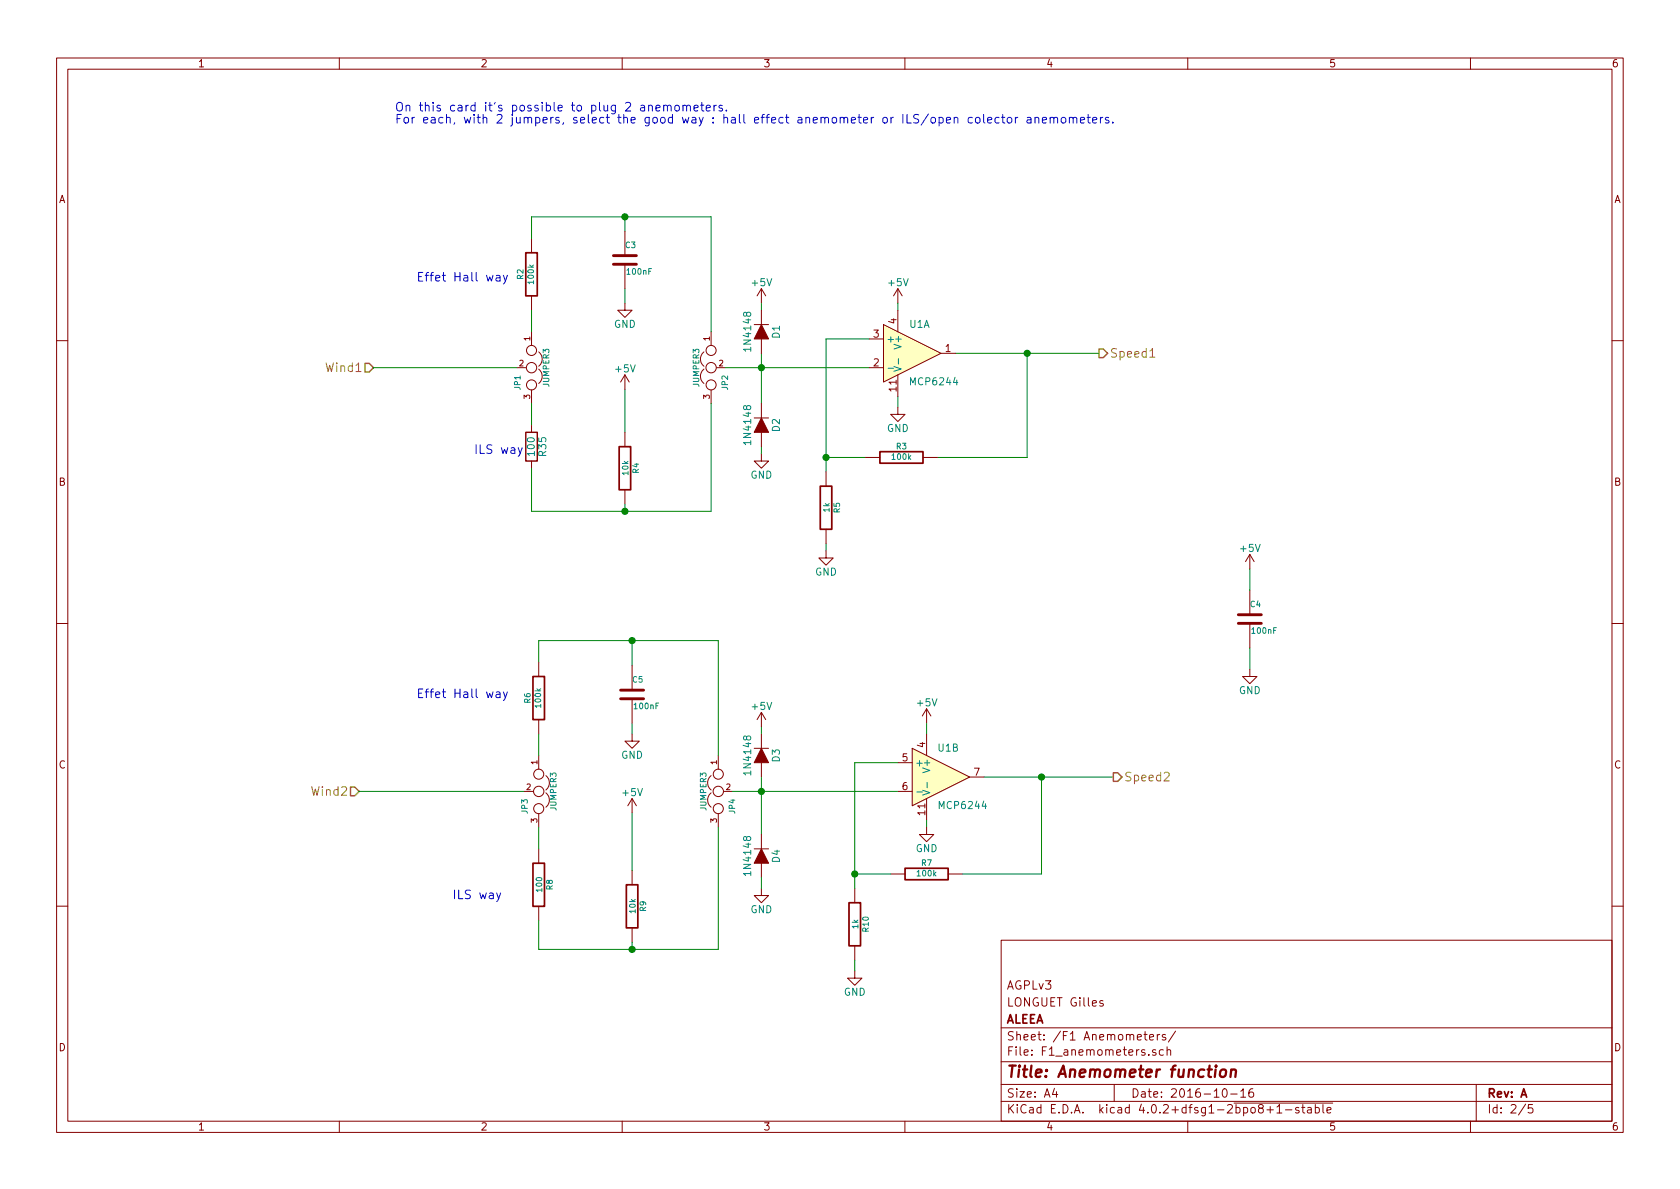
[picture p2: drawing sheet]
EESchema Schematic File Version 2
LIBS:shield-rescue
LIBS:power
LIBS:device
LIBS:transistors
LIBS:conn
LIBS:linear
LIBS:regul
LIBS:74xx
LIBS:cmos4000
LIBS:adc-dac
LIBS:memory
LIBS:xilinx
LIBS:microcontrollers
LIBS:dsp
LIBS:microchip
LIBS:analog_switches
LIBS:motorola
LIBS:texas
LIBS:intel
LIBS:audio
LIBS:interface
LIBS:digital-audio
LIBS:philips
LIBS:display
LIBS:cypress
LIBS:siliconi
LIBS:opto
LIBS:atmel
LIBS:contrib
LIBS:valves
LIBS:shield-cache
EELAYER 25 0
EELAYER END
$Descr A4 11693 8268
encoding utf-8
Sheet 2 5
Title "Anemometer function"
Date "2016-10-16"
Rev "A"
Comp "ALEEA"
Comment1 "LONGUET Gilles"
Comment2 "AGPLv3"
Comment3 ""
Comment4 ""
$EndDescr
Text HLabel 2600 2550 0    60   Input ~ 0
Wind1
Text HLabel 2500 5500 0    60   Input ~ 0
Wind2
$Comp
L R-RESCUE-Windlogger R6
U 1 1
P 3750 4850
F 0 "R6" V 3830 4850 40  0000 C CNN
F 1 "100k" V 3757 4851 40  0000 C CNN
F 2 "Discret:R3-LARGE_PADS" V 3680 4850 30  0001 C CNN
F 3 "~" H 3750 4850 30  0000 C CNN
F 4 "0.125W" V 3750 4850 60  0001 C CNN "Puissance"
F 5 "1%" V 3750 4850 60  0001 C CNN "Tolérance"
	1    3750 4850
	-1   0    0    1   
$EndComp
Wire Wire Line
	2500 5500 3650 5500
Wire Wire Line
	6450 5025 6450 5100
Wire Wire Line
	6450 5700 6450 5750
Wire Wire Line
	6850 5400 7750 5400
$Comp
L R-RESCUE-Windlogger R10
U 1 1
P 5950 6425
F 0 "R10" V 6030 6425 40  0000 C CNN
F 1 "1k" V 5957 6426 40  0000 C CNN
F 2 "Discret:R3-LARGE_PADS" V 5880 6425 30  0001 C CNN
F 3 "~" H 5950 6425 30  0000 C CNN
F 4 "0.125W" V 5950 6425 60  0001 C CNN "Puissance"
F 5 "1%" V 5950 6425 60  0001 C CNN "Tolérance"
	1    5950 6425
	1    0    0    -1  
$EndComp
$Comp
L R-RESCUE-Windlogger R7
U 1 1
P 6450 6075
F 0 "R7" V 6530 6075 40  0000 C CNN
F 1 "100k" V 6457 6076 40  0000 C CNN
F 2 "Discret:R3-LARGE_PADS" V 6380 6075 30  0001 C CNN
F 3 "~" H 6450 6075 30  0000 C CNN
F 4 "0.125W" V 6450 6075 60  0001 C CNN "Puissance"
F 5 "1%" V 6450 6075 60  0001 C CNN "Tolérance"
	1    6450 6075
	0    -1   -1   0   
$EndComp
Wire Wire Line
	5950 5300 6250 5300
Wire Wire Line
	5950 5300 5950 6175
Wire Wire Line
	5950 6675 5950 6750
Wire Wire Line
	6200 6075 5950 6075
Connection ~ 5950 6075
Wire Wire Line
	6700 6075 7250 6075
Wire Wire Line
	7250 6075 7250 5400
Connection ~ 7250 5400
Text HLabel 7750 5400 2    60   Output ~ 0
Speed2
$Comp
L C-RESCUE-Windlogger C4
U 1 1
P 8700 4300
F 0 "C4" H 8700 4400 40  0000 L CNN
F 1 "100nF" H 8706 4215 40  0000 L CNN
F 2 "Capacitors_ThroughHole:C_Rect_L7_W2.5_P5" H 8738 4150 30  0001 C CNN
F 3 "~" H 8700 4300 60  0000 C CNN
F 4 "25V" H 8700 4300 60  0001 C CNN "Tension"
	1    8700 4300
	1    0    0    -1  
$EndComp
Wire Wire Line
	8700 3950 8700 4100
Wire Wire Line
	8700 4500 8700 4650
$Comp
L JUMPER3 JP1
U 1 1
P 3700 2550
F 0 "JP1" H 3750 2450 40  0000 L CNN
F 1 "JUMPER3" H 3700 2650 40  0000 C CNN
F 2 "Pin_Headers:Pin_Header_Straight_1x03" H 3700 2550 60  0001 C CNN
F 3 "~" H 3700 2550 60  0000 C CNN
	1    3700 2550
	0    1    1    0   
$EndComp
Connection ~ 7150 2450
Wire Wire Line
	7150 3175 7150 2450
Wire Wire Line
	6525 3175 7150 3175
Connection ~ 5750 3175
Wire Wire Line
	5750 3175 6025 3175
Wire Wire Line
	5750 3775 5750 3825
Wire Wire Line
	5750 2350 5750 3275
Wire Wire Line
	5750 2350 6050 2350
Wire Wire Line
	6650 2450 7650 2450
Wire Wire Line
	6250 2750 6250 2825
Wire Wire Line
	6250 2100 6250 2150
Wire Wire Line
	5300 3100 5300 3150
Wire Wire Line
	5300 2450 5300 2800
Wire Wire Line
	5300 2100 5300 2150
Wire Wire Line
	2600 2550 3600 2550
Text HLabel 7650 2450 2    60   Output ~ 0
Speed1
$Comp
L R-RESCUE-Windlogger R3
U 1 1
P 6275 3175
F 0 "R3" V 6355 3175 40  0000 C CNN
F 1 "100k" V 6282 3176 40  0000 C CNN
F 2 "Discret:R3-LARGE_PADS" V 6205 3175 30  0001 C CNN
F 3 "~" H 6275 3175 30  0000 C CNN
F 4 "0.125W" V 6275 3175 60  0001 C CNN "Puissance"
F 5 "1%" V 6275 3175 60  0001 C CNN "Tolérance"
	1    6275 3175
	0    -1   -1   0   
$EndComp
$Comp
L R-RESCUE-Windlogger R5
U 1 1
P 5750 3525
F 0 "R5" V 5830 3525 40  0000 C CNN
F 1 "1k" V 5757 3526 40  0000 C CNN
F 2 "Discret:R3-LARGE_PADS" V 5680 3525 30  0001 C CNN
F 3 "~" H 5750 3525 30  0000 C CNN
F 4 "0.125W" V 5750 3525 60  0001 C CNN "Puissance"
F 5 "1%" V 5750 3525 60  0001 C CNN "Tolérance"
	1    5750 3525
	1    0    0    -1  
$EndComp
$Comp
L C-RESCUE-Windlogger C3
U 1 1
P 4350 1800
F 0 "C3" H 4350 1900 40  0000 L CNN
F 1 "100nF" H 4356 1715 40  0000 L CNN
F 2 "Capacitors_ThroughHole:C_Rect_L7_W2.5_P5" H 4200 1700 30  0001 C CNN
F 3 "~" H 4350 1800 60  0000 C CNN
F 4 "25V" H 4350 1800 60  0001 C CNN "Tension"
	1    4350 1800
	1    0    0    -1  
$EndComp
$Comp
L R-RESCUE-Windlogger R2
U 1 1
P 3700 1900
F 0 "R2" V 3780 1900 40  0000 C CNN
F 1 "100k" V 3707 1901 40  0000 C CNN
F 2 "Discret:R3-LARGE_PADS" V 3630 1900 30  0001 C CNN
F 3 "~" H 3700 1900 30  0000 C CNN
F 4 "0.125W" V 3700 1900 60  0001 C CNN "Puissance"
F 5 "1%" V 3700 1900 60  0001 C CNN "Tolérance"
	1    3700 1900
	-1   0    0    1   
$EndComp
$Comp
L JUMPER3 JP2
U 1 1
P 4950 2550
F 0 "JP2" H 5000 2450 40  0000 L CNN
F 1 "JUMPER3" H 4950 2650 40  0000 C CNN
F 2 "Pin_Headers:Pin_Header_Straight_1x03" H 4950 2550 60  0001 C CNN
F 3 "~" H 4950 2550 60  0000 C CNN
	1    4950 2550
	0    -1   1    0   
$EndComp
Wire Wire Line
	3700 1500 4950 1500
$Comp
L R-RESCUE-Windlogger R4
U 1 1
P 4350 3250
F 0 "R4" V 4430 3250 40  0000 C CNN
F 1 "10k" V 4357 3251 40  0000 C CNN
F 2 "Discret:R3-LARGE_PADS" V 4280 3250 30  0001 C CNN
F 3 "~" H 4350 3250 30  0000 C CNN
F 4 "0.125W" V 4350 3250 60  0001 C CNN "Puissance"
F 5 "1%" V 4350 3250 60  0001 C CNN "Tolérance"
	1    4350 3250
	1    0    0    -1  
$EndComp
Wire Wire Line
	4350 2700 4350 3000
Wire Wire Line
	3700 3550 4950 3550
Wire Wire Line
	4950 1500 4950 2300
Wire Wire Line
	4950 3550 4950 2800
Wire Wire Line
	5050 2550 6050 2550
$Comp
L JUMPER3 JP3
U 1 1
P 3750 5500
F 0 "JP3" H 3800 5400 40  0000 L CNN
F 1 "JUMPER3" H 3750 5600 40  0000 C CNN
F 2 "Pin_Headers:Pin_Header_Straight_1x03" H 3750 5500 60  0001 C CNN
F 3 "~" H 3750 5500 60  0000 C CNN
	1    3750 5500
	0    1    1    0   
$EndComp
Wire Wire Line
	5300 5400 5300 5800
Wire Wire Line
	5300 5050 5300 5100
Wire Wire Line
	4400 5025 4400 5100
Wire Wire Line
	4400 4450 4400 4625
$Comp
L C-RESCUE-Windlogger C5
U 1 1
P 4400 4825
F 0 "C5" H 4400 4925 40  0000 L CNN
F 1 "100nF" H 4406 4740 40  0000 L CNN
F 2 "Capacitors_ThroughHole:C_Rect_L7_W2.5_P5" H 4438 4675 30  0001 C CNN
F 3 "~" H 4400 4825 60  0000 C CNN
F 4 "25V" H 4400 4825 60  0001 C CNN "Tension"
	1    4400 4825
	1    0    0    -1  
$EndComp
$Comp
L JUMPER3 JP4
U 1 1
P 5000 5500
F 0 "JP4" H 5050 5400 40  0000 L CNN
F 1 "JUMPER3" H 5000 5600 40  0000 C CNN
F 2 "Pin_Headers:Pin_Header_Straight_1x03" H 5000 5500 60  0001 C CNN
F 3 "~" H 5000 5500 60  0000 C CNN
	1    5000 5500
	0    -1   1    0   
$EndComp
Wire Wire Line
	3750 4450 5000 4450
Connection ~ 4400 4450
$Comp
L R-RESCUE-Windlogger R9
U 1 1
P 4400 6300
F 0 "R9" V 4480 6300 40  0000 C CNN
F 1 "10k" V 4407 6301 40  0000 C CNN
F 2 "Discret:R3-LARGE_PADS" V 4330 6300 30  0001 C CNN
F 3 "~" H 4400 6300 30  0000 C CNN
F 4 "0.125W" V 4400 6300 60  0001 C CNN "Puissance"
F 5 "1%" V 4400 6300 60  0001 C CNN "Tolérance"
	1    4400 6300
	1    0    0    -1  
$EndComp
Wire Wire Line
	4400 5650 4400 6050
Wire Wire Line
	3750 6600 5000 6600
Wire Wire Line
	5000 4450 5000 5250
Wire Wire Line
	5000 6600 5000 5750
Wire Wire Line
	5100 5500 6250 5500
Text Notes 2900 1950 0    60   ~ 0
Effet Hall way
Text Notes 3300 3150 0    60   ~ 0
ILS way
Text Notes 2900 4850 0    60   ~ 0
Effet Hall way
Text Notes 3150 6250 0    60   ~ 0
ILS way
Connection ~ 5300 2550
Wire Wire Line
	4350 3500 4350 3550
Connection ~ 4350 3550
Connection ~ 5300 5500
Wire Wire Line
	4400 6550 4400 6600
Connection ~ 4400 6600
Wire Wire Line
	4350 1600 4350 1500
Connection ~ 4350 1500
Wire Wire Line
	3700 1500 3700 1650
Wire Wire Line
	3700 2300 3700 2150
$Comp
L R-RESCUE-Windlogger R8
U 1 1
P 3750 6150
F 0 "R8" V 3830 6150 40  0000 C CNN
F 1 "100" V 3757 6151 40  0000 C CNN
F 2 "Discret:R3-LARGE_PADS" V 3680 6150 30  0001 C CNN
F 3 "~" H 3750 6150 30  0000 C CNN
	1    3750 6150
	1    0    0    -1  
$EndComp
Wire Wire Line
	3750 4450 3750 4600
Wire Wire Line
	3750 5250 3750 5100
Wire Wire Line
	3750 5900 3750 5750
Wire Wire Line
	3750 6400 3750 6600
Text Notes 2750 850  0    60   ~ 0
On this card it's possible to plug 2 anemometers.\nFor each, with 2 jumpers, select the good way : hall effect anemometer or ILS/open colector anemometers.
$Comp
L +5V #PWR018
U 1 1
P 6250 2100
F 0 "#PWR018" H 6250 1950 50  0001 C CNN
F 1 "+5V" H 6250 2240 50  0000 C CNN
F 2 "" H 6250 2100 50  0000 C CNN
F 3 "" H 6250 2100 50  0000 C CNN
	1    6250 2100
	1    0    0    -1  
$EndComp
$Comp
L +5V #PWR019
U 1 1
P 5300 2100
F 0 "#PWR019" H 5300 1950 50  0001 C CNN
F 1 "+5V" H 5300 2240 50  0000 C CNN
F 2 "" H 5300 2100 50  0000 C CNN
F 3 "" H 5300 2100 50  0000 C CNN
	1    5300 2100
	1    0    0    -1  
$EndComp
$Comp
L +5V #PWR020
U 1 1
P 8700 3950
F 0 "#PWR020" H 8700 3800 50  0001 C CNN
F 1 "+5V" H 8700 4090 50  0000 C CNN
F 2 "" H 8700 3950 50  0000 C CNN
F 3 "" H 8700 3950 50  0000 C CNN
	1    8700 3950
	1    0    0    -1  
$EndComp
$Comp
L +5V #PWR021
U 1 1
P 6450 5025
F 0 "#PWR021" H 6450 4875 50  0001 C CNN
F 1 "+5V" H 6450 5165 50  0000 C CNN
F 2 "" H 6450 5025 50  0000 C CNN
F 3 "" H 6450 5025 50  0000 C CNN
	1    6450 5025
	1    0    0    -1  
$EndComp
$Comp
L +5V #PWR022
U 1 1
P 5300 5050
F 0 "#PWR022" H 5300 4900 50  0001 C CNN
F 1 "+5V" H 5300 5190 50  0000 C CNN
F 2 "" H 5300 5050 50  0000 C CNN
F 3 "" H 5300 5050 50  0000 C CNN
	1    5300 5050
	1    0    0    -1  
$EndComp
$Comp
L +5V #PWR023
U 1 1
P 4350 2700
F 0 "#PWR023" H 4350 2550 50  0001 C CNN
F 1 "+5V" H 4350 2840 50  0000 C CNN
F 2 "" H 4350 2700 50  0000 C CNN
F 3 "" H 4350 2700 50  0000 C CNN
	1    4350 2700
	1    0    0    -1  
$EndComp
$Comp
L +5V #PWR024
U 1 1
P 4400 5650
F 0 "#PWR024" H 4400 5500 50  0001 C CNN
F 1 "+5V" H 4400 5790 50  0000 C CNN
F 2 "" H 4400 5650 50  0000 C CNN
F 3 "" H 4400 5650 50  0000 C CNN
	1    4400 5650
	1    0    0    -1  
$EndComp
$Comp
L GND #PWR025
U 1 1
P 4350 2100
F 0 "#PWR025" H 4350 1850 50  0001 C CNN
F 1 "GND" H 4350 1950 50  0000 C CNN
F 2 "" H 4350 2100 50  0000 C CNN
F 3 "" H 4350 2100 50  0000 C CNN
	1    4350 2100
	1    0    0    -1  
$EndComp
Wire Wire Line
	4350 2100 4350 2000
$Comp
L GND #PWR026
U 1 1
P 5300 3150
F 0 "#PWR026" H 5300 2900 50  0001 C CNN
F 1 "GND" H 5300 3000 50  0000 C CNN
F 2 "" H 5300 3150 50  0000 C CNN
F 3 "" H 5300 3150 50  0000 C CNN
	1    5300 3150
	1    0    0    -1  
$EndComp
$Comp
L D D2
U 1 1
P 5300 2950
F 0 "D2" H 5300 3050 50  0000 C CNN
F 1 "1N4148" H 5300 2850 50  0000 C CNN
F 2 "Discret:DO-35" H 5300 2950 50  0001 C CNN
F 3 "" H 5300 2950 50  0000 C CNN
	1    5300 2950
	0    1    1    0   
$EndComp
$Comp
L D D1
U 1 1
P 5300 2300
F 0 "D1" H 5300 2400 50  0000 C CNN
F 1 "1N4148" H 5300 2200 50  0000 C CNN
F 2 "Discret:DO-35" H 5300 2300 50  0001 C CNN
F 3 "" H 5300 2300 50  0000 C CNN
	1    5300 2300
	0    1    1    0   
$EndComp
$Comp
L GND #PWR027
U 1 1
P 6250 2825
F 0 "#PWR027" H 6250 2575 50  0001 C CNN
F 1 "GND" H 6250 2675 50  0000 C CNN
F 2 "" H 6250 2825 50  0000 C CNN
F 3 "" H 6250 2825 50  0000 C CNN
	1    6250 2825
	1    0    0    -1  
$EndComp
$Comp
L GND #PWR028
U 1 1
P 5750 3825
F 0 "#PWR028" H 5750 3575 50  0001 C CNN
F 1 "GND" H 5750 3675 50  0000 C CNN
F 2 "" H 5750 3825 50  0000 C CNN
F 3 "" H 5750 3825 50  0000 C CNN
	1    5750 3825
	1    0    0    -1  
$EndComp
$Comp
L GND #PWR029
U 1 1
P 8700 4650
F 0 "#PWR029" H 8700 4400 50  0001 C CNN
F 1 "GND" H 8700 4500 50  0000 C CNN
F 2 "" H 8700 4650 50  0000 C CNN
F 3 "" H 8700 4650 50  0000 C CNN
	1    8700 4650
	1    0    0    -1  
$EndComp
$Comp
L GND #PWR030
U 1 1
P 4400 5100
F 0 "#PWR030" H 4400 4850 50  0001 C CNN
F 1 "GND" H 4400 4950 50  0000 C CNN
F 2 "" H 4400 5100 50  0000 C CNN
F 3 "" H 4400 5100 50  0000 C CNN
	1    4400 5100
	1    0    0    -1  
$EndComp
$Comp
L D D3
U 1 1
P 5300 5250
F 0 "D3" H 5300 5350 50  0000 C CNN
F 1 "1N4148" H 5300 5150 50  0000 C CNN
F 2 "Discret:DO-35" H 5300 5250 50  0001 C CNN
F 3 "" H 5300 5250 50  0000 C CNN
	1    5300 5250
	0    1    1    0   
$EndComp
$Comp
L D D4
U 1 1
P 5300 5950
F 0 "D4" H 5300 6050 50  0000 C CNN
F 1 "1N4148" H 5300 5850 50  0000 C CNN
F 2 "Discret:DO-35" H 5300 5950 50  0001 C CNN
F 3 "" H 5300 5950 50  0000 C CNN
	1    5300 5950
	0    1    1    0   
$EndComp
$Comp
L GND #PWR031
U 1 1
P 5300 6175
F 0 "#PWR031" H 5300 5925 50  0001 C CNN
F 1 "GND" H 5300 6025 50  0000 C CNN
F 2 "" H 5300 6175 50  0000 C CNN
F 3 "" H 5300 6175 50  0000 C CNN
	1    5300 6175
	1    0    0    -1  
$EndComp
Wire Wire Line
	5300 6175 5300 6100
$Comp
L GND #PWR032
U 1 1
P 5950 6750
F 0 "#PWR032" H 5950 6500 50  0001 C CNN
F 1 "GND" H 5950 6600 50  0000 C CNN
F 2 "" H 5950 6750 50  0000 C CNN
F 3 "" H 5950 6750 50  0000 C CNN
	1    5950 6750
	1    0    0    -1  
$EndComp
$Comp
L GND #PWR033
U 1 1
P 6450 5750
F 0 "#PWR033" H 6450 5500 50  0001 C CNN
F 1 "GND" H 6450 5600 50  0000 C CNN
F 2 "" H 6450 5750 50  0000 C CNN
F 3 "" H 6450 5750 50  0000 C CNN
	1    6450 5750
	1    0    0    -1  
$EndComp
$Comp
L MCP6004 U1
U 1 1
P 6350 2450
F 0 "U1" H 6400 2650 50  0000 C CNN
F 1 "MCP6244" H 6500 2250 50  0000 C CNN
F 2 "Housings_DIP:DIP-14_W7.62mm_LongPads" H 6300 2550 50  0001 C CNN
F 3 "" H 6400 2650 50  0000 C CNN
	1    6350 2450
	1    0    0    -1  
$EndComp
$Comp
L MCP6004 U1
U 2 1
P 6550 5400
F 0 "U1" H 6600 5600 50  0000 C CNN
F 1 "MCP6244" H 6700 5200 50  0000 C CNN
F 2 "Housings_DIP:DIP-14_W7.62mm_LongPads" H 6500 5500 50  0001 C CNN
F 3 "" H 6600 5600 50  0000 C CNN
	2    6550 5400
	1    0    0    -1  
$EndComp
$Comp
L R R35
U 1 1
P 3700 3100
F 0 "R35" V 3780 3100 50  0000 C CNN
F 1 "100" V 3700 3100 50  0000 C CNN
F 2 "Discret:R3-LARGE_PADS" V 3630 3100 50  0001 C CNN
F 3 "" H 3700 3100 50  0000 C CNN
	1    3700 3100
	1    0    0    -1  
$EndComp
Wire Wire Line
	3700 2800 3700 2950
Wire Wire Line
	3700 3250 3700 3550
$EndSCHEMATC
